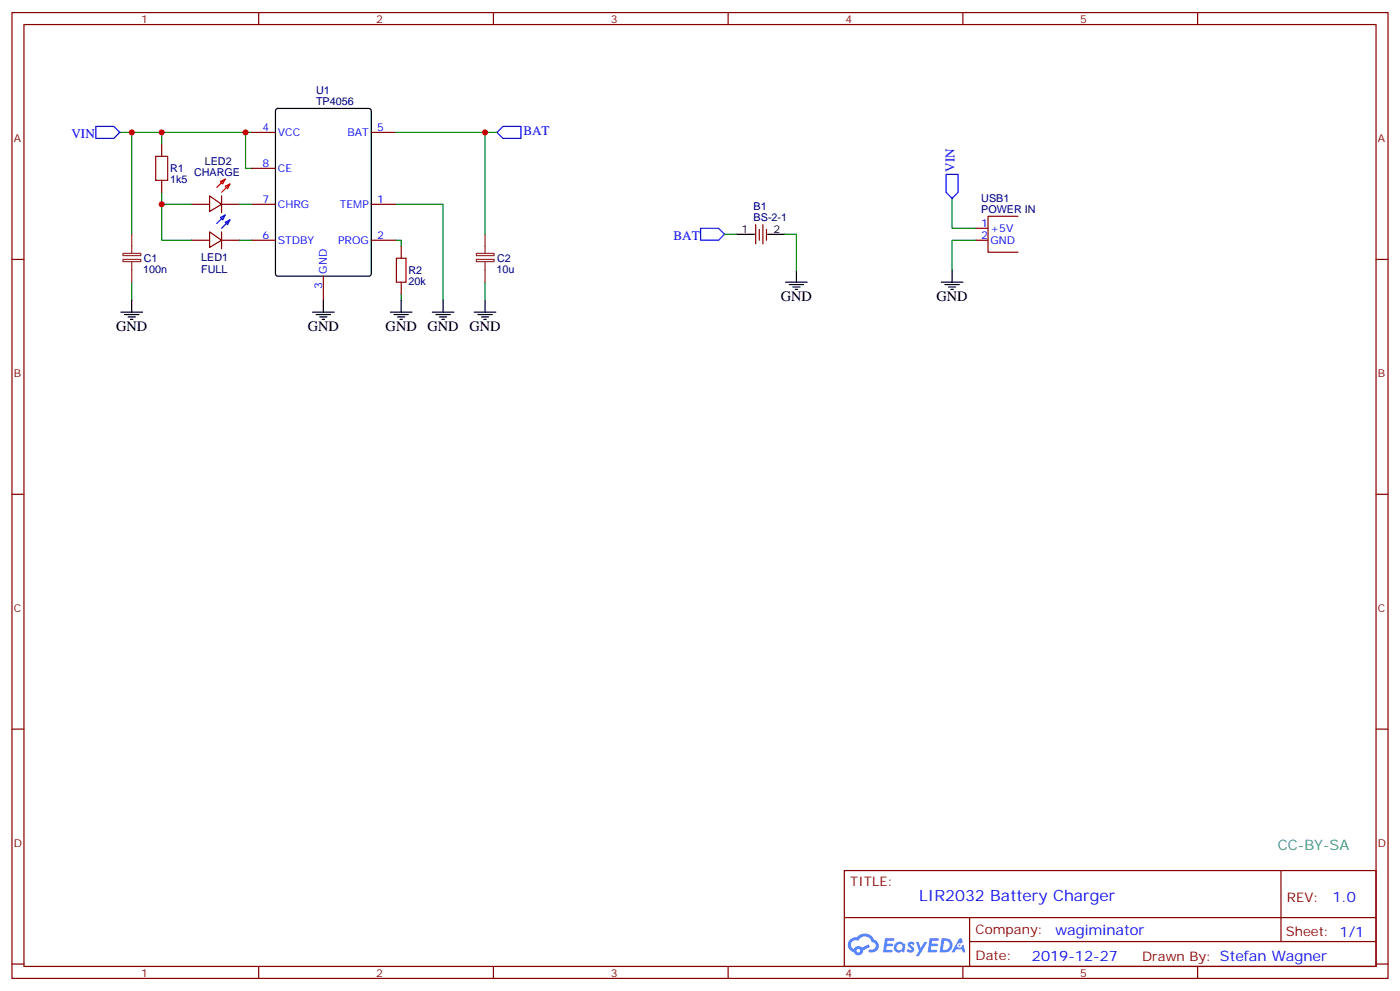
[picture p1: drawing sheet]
<svg xmlns="http://www.w3.org/2000/svg" width="412mm" height="292mm" viewBox="0 0 412 292" stroke-linecap="round" stroke-linejoin="round" font-family="sans-serif">
<g fill="none" stroke="#870000" stroke-width=".35">
<path d="M3.5 3.7h405.4v284.3h-405.4zM7.1 7.2h398.2v277.3h-398.2zM76.2 3.7v3.5M145.3 3.7v3.5M214.5 3.7v3.5M283.6 3.7v3.5M352.8 3.7v3.5M3.5 76.4h3.6M405.3 76.4h3.6M3.5 145.5h3.6M405.3 145.5h3.6M3.5 214.7h3.6"/>
<path d="M405.3 214.7h3.6M248.7 256.3h156.6v28.2h-156.6zM377.3 256.3v20.9M248.7 270.1h156.5M285.6 277.2h119.6M285.6 270.1v14.2M3.5 283.8h3.6M76.2 284.5v3.5M145.3 284.5v3.5M214.5 284.5v3.5M283.6 284.5v3.5M352.8 284.5v3.5"/>
<path d="M405.3 283.8h3.6"/>
</g>
<g fill="#5487ff">
<path d="M267.7 277.5a1.22 1.22 0 0 1 1.7 .2l-.4 .6a.47 .47 0 0 0-.3-.4 .47 .47 0 0 0-.5 .2l.1 .2a1.14 1.14 0 0 1 .8 1.8 1.14 1.14 0 0 1-1.9 0l-.2-.2 .5-.6 .7 .5a.29 .29 0 0 0 .3-.3 .29 .29 0 0 0-.2-.3 1.04 1.04 0 0 1-.6-1.7z"/>
<path d="M260.7 276.2h2.4l.3 .2-.2 .5-1.8 .1-.1 .8h1.5l.3 .4-.3 .4h-1.6l-.2 1.1h1.7l.2 .3-.2 .3-2.6 .1z"/>
<path d="M273.8 276.2h2.4l.3 .2-.1 .5-1.8 .1-.2 .8h1.6l.3 .4-.4 .4-1.6-.1-.1 1.1 1.7 .1 .2 .3-.2 .3-2.6 .1z"/>
<path d="M282.6 276.2h.7l.3 1.3-.6 .3a.69 .69 0 0 0-1 .3 .69 .69 0 0 0 .4 .9 .69 .69 0 0 0 .9-.6l.5-.2 .6 2.2h-.8l-.2-.9h-1.8l-.5 .9h-.8z"/>
<path d="M269.8 277.3h.8l.6 1.8 1.1-1.8h.9l-2.6 4.2h-.8l.9-1.5z"/>
<path d="M277.4 276.2l-.6 4.2h1.3a2.11 2.11 0 0 0 2.5-2.1 2.11 2.11 0 0 0-2.5-2.1zM278.1 277a1.39 1.39 0 0 1 1.7 1.4 1.39 1.39 0 0 1-1.8 1.2h-.3z"/>
<path d="M263.7 277.8a1.54 1.54 0 0 0-.1 2.2 1.54 1.54 0 0 0 2.2 .1l.6 .3 .3-2.3-.2-.3h-.4a1.49 1.49 0 0 0-2.4 0zM264 278.8a.94 .94 0 0 1 1.8 0 .94 .94 0 0 1-1.8 0z"/>
<path d="M250.4 276.6a2.18 2.18 0 0 0 1.1 3.7 1.44 1.44 0 0 0 1.6 .9 1.44 1.44 0 0 0 1.2-1.4l2-1.1-.5-.7-1.9 1a1.47 1.47 0 0 0-2.4 .4 1.39 1.39 0 0 1-.7-1.9 1.39 1.39 0 0 1 2-.5 2.12 2.12 0 0 1 2.2-1.3 2.12 2.12 0 0 1 1.9 1.7 1.14 1.14 0 0 1 1.1 1.4 1.14 1.14 0 0 1-1.7 .7 .43 .43 0 0 0-.5 .4 .43 .43 0 0 0 .4 .5 1.98 1.98 0 0 0 2.5-1.2 1.98 1.98 0 0 0-1.2-2.6 3.1 3.1 0 0 0-5.3-.6l-.9 .1zM252.3 279.9a.55 .55 0 0 1 1.1 0 .55 .55 0 0 1-1.1 0z"/>
<circle cx="282.6" cy="278.3" r=".26"/>
</g>
<g fill="none" stroke="#008700" stroke-width=".35">
<path d="M35.3 39h38.8M38.8 39v30M47.6 39v3.5M72.3 39v10.6h1.8M116.4 39h30M142.9 39v30M47.6 56.6v14.1h8.8M280.5 58.4v8.8h7M47.6 60.1h8.8M70.6 70.7h3.5M70.6 60.1h3.5M116.4 60.1h14.1v28.3"/>
<path d="M116.4 70.7h1.8v1.8M213.4 69h3.6M231.1 69h3.5v10.6M287.5 70.7h-7v8.9M38.8 83.1v5.3M118.2 86.6v1.8M142.9 83.1v5.3"/>
</g>
<g fill="none" stroke="#870000" stroke-width=".35">
<path d="M74.1 39h7M109.4 39h7M47.6 42.5v3.5M47.6 53.1v3.5M61.7 57.7l3.6 2.4-3.6 2.2zM65.3 57.7v4.9M74.1 49.6h7M56.4 70.7h5.3M56.4 60.1h5.3M61.7 68.3l3.6 2.4-3.6 2.1zM65.3 70.7h5.3M65.3 68.3v4.9"/>
<path d="M65.3 60.1h5.3M74.1 70.7h7M74.1 60.1h7M109.4 70.7h7M109.4 60.1h7M118.2 72.5v3.5M222.6 66.1v5.7M223.7 67.6v3.1M224.7 66.1v5.7M225.8 67.6v3.1M287.5 67.2h3.5M287.5 70.7h3.5"/>
<path d="M299.9 63.7h-8.9v10.6h8.9M95.2 81.3v7.1M118.2 83.1v3.5"/>
</g>
<path d="M45.9 46h3.5v7.1h-3.5zM116.8 76h2.8v7.1h-2.8z" fill="none" stroke="#a10000" stroke-width=".35"/>
<path d="M28.2 37.2h5.3l1.8 1.8-1.8 1.7h-5.3zM146.4 39l1.8-1.8h5.3v3.5h-5.3zM278.7 51.3h3.5v5.3l-1.7 1.8-1.8-1.8zM64.9 64l1.4-.7-.7 1.4zM66.3 65.4l1.4-.7-.7 1.4zM66.3 63.3l-2.4 2.5M67.7 64.7l-2.4 2.5M206.4 67.2h5.3l1.7 1.8-1.7 1.7h-5.3z" fill="none" stroke="#00f" stroke-width=".35"/>
<path d="M64.9 53.4l1.4-.7-.7 1.5zM66.3 54.9l1.4-.7-.7 1.4zM66.3 52.7l-2.4 2.5M67.7 54.2l-2.4 2.4" fill="none" stroke="#f00" stroke-width=".35"/>
<g fill="none" stroke="#000" stroke-width=".35">
<path d="M81.4 32.1l.4-.2h26.9l.6 .5 .1 48.2-.5 .7h-27.1l-.6-.4-.1-48.3zM217 69h5.2M226.1 69h5M234.6 79.6v3.5M280.5 79.6v3.5M35.6 91.9h6.4M36.7 92.6h4.2M37.7 93.3h2.2M38.5 94h.7M38.8 88.4v3.5M92.1 91.9h6.3M93.1 92.6h4.3"/>
<path d="M94.2 93.3h2.1M94.9 94h.7M95.2 88.4v3.5M115 91.9h6.4M116.1 92.6h4.2M117.1 93.3h2.1M117.8 94h.7M118.2 88.4v3.5M127.4 91.9h6.3M128.4 92.6h4.2M129.5 93.3h2.1M130.2 94h.7"/>
<path d="M130.5 88.4v3.5M139.7 91.9h6.3M140.8 92.6h4.2M141.8 93.3h2.1M142.5 94h.7M142.9 88.4v3.5M231.4 83.1h6.4M232.5 83.8h4.2M233.5 84.5h2.2M234.2 85.2h.7M277.3 83.1h6.3M278.3 83.8h4.3"/>
<path d="M279.4 84.5h2.1M280.1 85.2h.7"/>
</g>
<path d="M36.3 76.4h5.2v.6h-5.2zM36.3 74.6h5.2v.6h-5.2zM38.8 69v5.6M38.8 77.1v6M140.3 76.4h5.2v.6h-5.2zM140.3 74.6h5.2v.6h-5.2zM142.9 69v5.6M142.9 77.1v6" fill="none" stroke="#8c2424" stroke-width=".35"/>
<g fill="#c00">
<circle cx="47.6" cy="60.1" r=".88"/>
<circle cx="72.3" cy="39" r=".88"/>
<circle cx="38.8" cy="39" r=".88"/>
<circle cx="47.6" cy="39" r=".88"/>
<circle cx="142.9" cy="39" r=".88"/>
</g>
<text font-size="4.6" fill="#00f" x="270.8" y="265.3">LIR2032 Battery Charger</text>
<g font-size="4.2">
<text x="230" y="88.7">GND</text>
<text x="275.9" y="88.7">GND</text>
<text x="34.2" y="97.5">GND</text>
<text x="90.7" y="97.5">GND</text>
<text x="113.6" y="97.5">GND</text>
<text x="125.9" y="97.5">GND</text>
<text x="138.3" y="97.5">GND</text>
</g>
<text font-size="4.2" fill="#0099b0" x="376.4" y="250.3">CC-BY-SA</text>
<g font-size="4.2" fill="#00f">
<text x="392.5" y="265.6">1.0</text>
<text x="310.9" y="275.1">wagiminator</text>
<text x="304" y="282.9">2019-12-27</text>
</g>
<g font-size="3.9" fill="#00f">
<text x="21" y="40.7">VIN</text>
<text x="154.2" y="39.7">BAT</text>
<text x="281.2" y="50.5" transform="rotate(-90 281.2 50.5)">VIN</text>
<text x="198.4" y="70.7">BAT</text>
</g>
<g font-size="3.9" fill="#800">
<text x="250.5" y="260.9">TITLE:</text>
<text x="379.1" y="265.6">REV:</text>
<text x="287.4" y="275.1">Company:</text>
<text x="378.7" y="275.7">Sheet: 1/1</text>
<text x="287.4" y="282.8">Date:</text>
<text x="336.4" y="282.8">Drawn By: Stefan Wagner</text>
</g>
<g font-size="3.2" fill="#800">
<text x="41.6" y="6.7">1</text>
<text x="110.8" y="6.7">2</text>
<text x="179.9" y="6.7">3</text>
<text x="249.1" y="6.7">4</text>
<text x="318.2" y="6.7">5</text>
<text x="4.1" y="41.8">A</text>
<text x="405.9" y="41.8">A</text>
<text x="4.1" y="110.9">B</text>
<text x="405.9" y="110.9">B</text>
<text x="4.1" y="180.1">C</text>
<text x="405.9" y="180.1">C</text>
<text x="4.1" y="249.2">D</text>
<text x="405.9" y="249.2">D</text>
<text x="41.6" y="287.5">1</text>
<text x="110.8" y="287.5">2</text>
<text x="179.9" y="287.5">3</text>
<text x="249.1" y="287.5">4</text>
<text x="318.2" y="287.5">5</text>
</g>
<g font-size="3.2" fill="#000080">
<text x="93.1" y="27.7">U1</text>
<text x="93.1" y="30.9">TP4056</text>
<text x="50.1" y="53.9">1k5</text>
<text x="50.1" y="50.7">R1</text>
<text x="57.1" y="51.9">CHARGE</text>
<text x="60.3" y="48.7">LED2</text>
<text x="289" y="59.5">USB1</text>
<text x="222" y="65.1">BS-2-1</text>
<text x="222" y="61.9">B1</text>
<text x="289" y="62.6">POWER IN</text>
<text x="42.3" y="77.2">C1</text>
<text x="59.3" y="76.9">LED1</text>
<text x="146.4" y="77.2">C2</text>
<text x="42.2" y="80.3">100n</text>
<text x="59.3" y="80.4">FULL</text>
<text x="120.3" y="83.9">20k</text>
<text x="120.3" y="80.7">R2</text>
<text x="146.2" y="80.3">10u</text>
</g>
<g font-size="3.2" fill="#00f">
<text x="77.4" y="38.6">4</text>
<text x="81.8" y="40">VCC</text>
<text x="102.4" y="40">BAT</text>
<text x="111.1" y="38.6">5</text>
<text x="77.4" y="49.2">8</text>
<text x="81.8" y="50.6">CE</text>
<text x="77.4" y="59.8">7</text>
<text x="111.1" y="59.8">1</text>
<text x="81.8" y="61.2">CHRG</text>
<text x="100.1" y="61.2">TEMP</text>
<text x="77.4" y="70.4">6</text>
<text x="81.8" y="71.8">STDBY</text>
<text x="99.6" y="71.8">PROG</text>
<text x="111.1" y="70.4">2</text>
<text x="289" y="66.9">1</text>
<text x="289" y="70.4">2</text>
<text x="291.7" y="68.3">+5V</text>
<text x="291.7" y="71.8">GND</text>
<text x="96.3" y="80.6" transform="rotate(-90 96.3 80.6)">GND</text>
<text x="94.9" y="85.1" transform="rotate(-90 94.9 85.1)">3</text>
</g>
<g font-size="3.2">
<text x="218.5" y="68.6">1</text>
<text x="227.9" y="68.6">2</text>
</g>
</svg>
